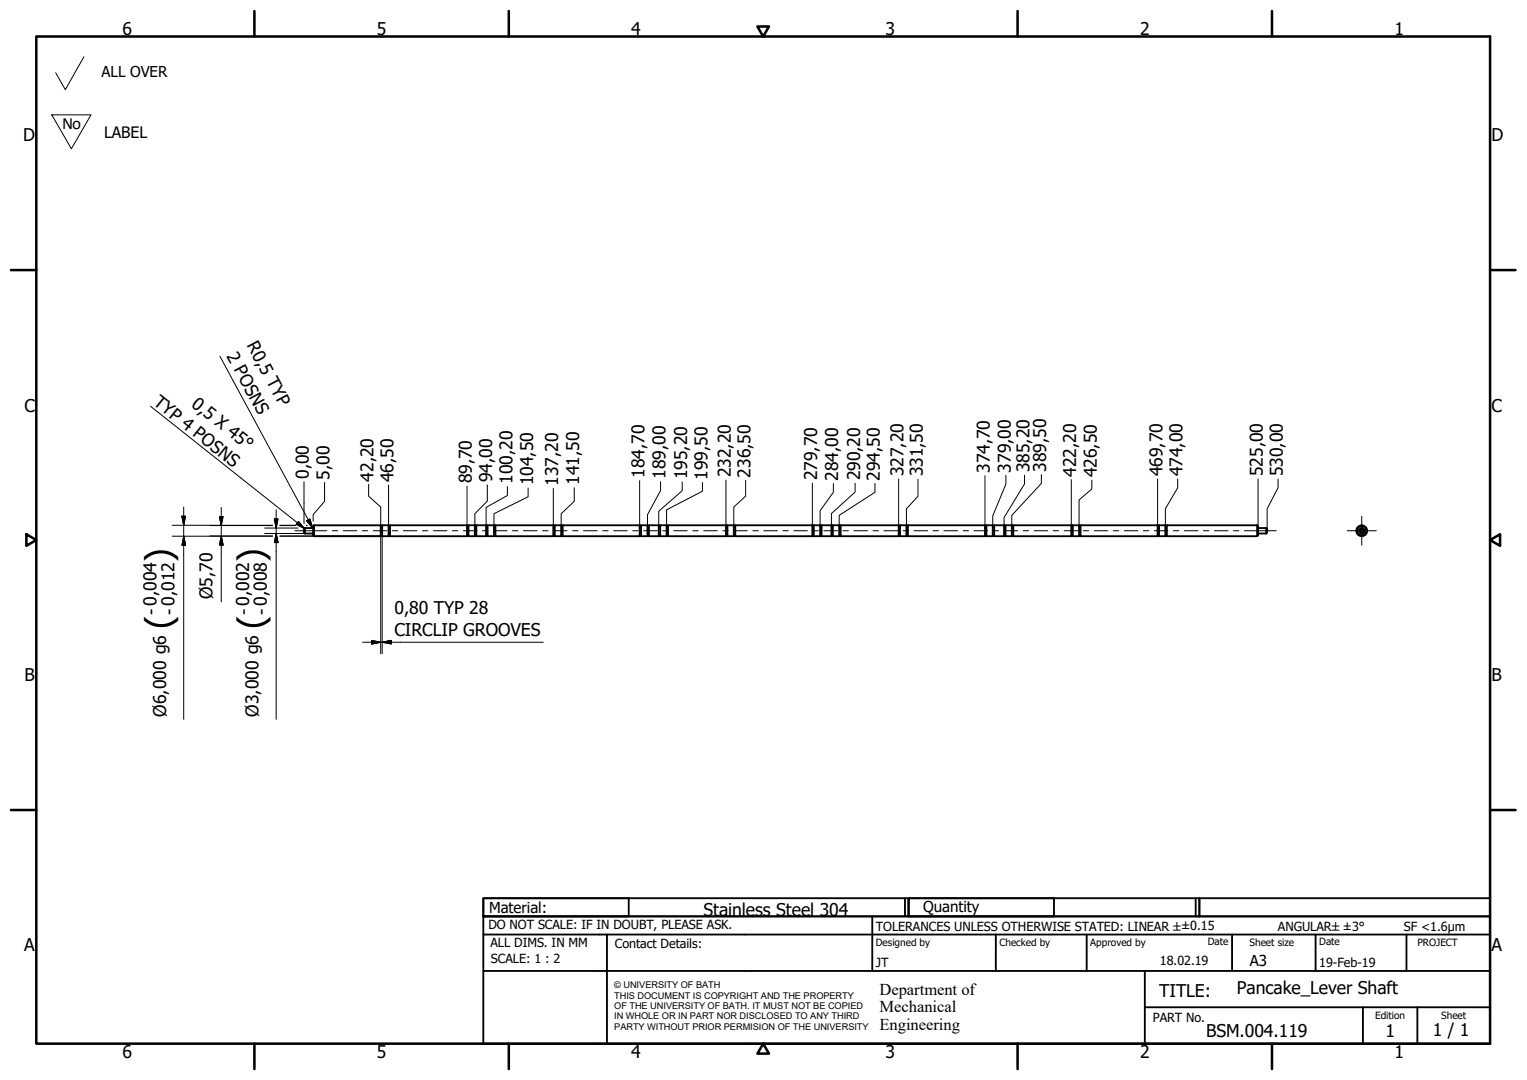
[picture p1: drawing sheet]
<svg xmlns="http://www.w3.org/2000/svg" width="420mm" height="297mm" viewBox="0 0 420 297" stroke-linecap="round" stroke-linejoin="round" font-family="sans-serif">
<!-- layer: Visible (ISO) -->
<g fill="none" stroke="#000" stroke-width=".51">
<path d="M83.9 146.7h2l.2 .3M83.9 145.2v1.5M83.9 145.2l-.2 .3v1l.2 .2M86.1 145l-.2 .2h-2M86.4 144.5l-.2 .2v2.5l.2 .3M86.4 144.5v3M86.4 144.5h18.4v3h-18.4M104.8 147.4h.4M104.8 144.6h.4M105.2 144.5h1.7v3h-1.7zM106.9 147.4h.4M106.9 144.6h.4"/>
<path d="M107.3 144.5h21.2v3h-21.2zM128.5 147.4h.4M128.5 144.6h.4M128.9 144.5h1.8v3h-1.8zM130.7 147.4h.4M130.7 144.6h.4M131.1 144.5h2.7v3h-2.7zM133.8 147.4h.4M133.8 144.6h.4M134.2 144.5h1.7v3h-1.7zM135.9 147.4h.4M135.9 144.6h.4"/>
<path d="M136.3 144.5h16v3h-16zM152.3 147.4h.4M152.3 144.6h.4M152.7 144.5h1.7v3h-1.7zM154.4 147.4h.4M154.4 144.6h.4M154.8 144.5h21.2v3h-21.2zM176 147.4h.4M176 144.6h.4M176.4 144.5h1.8v3h-1.8zM178.2 147.4h.4M178.2 144.6h.4"/>
<path d="M178.6 144.5h2.7v3h-2.7zM181.3 147.4h.4M181.3 144.6h.4M181.7 144.5h1.7v3h-1.7zM183.4 147.4h.4M183.4 144.6h.4M183.8 144.5h15.9v3h-15.9zM199.7 147.4h.5M199.7 144.6h.5M200.2 144.5h1.7v3h-1.7zM201.9 147.4h.4M201.9 144.6h.4"/>
<path d="M202.3 144.5h21.2v3h-21.2zM223.5 147.4h.4M223.5 144.6h.4M223.9 144.5h1.8v3h-1.8zM225.7 147.4h.4M225.7 144.6h.4M226.1 144.5h2.7v3h-2.7zM228.8 147.4h.4M228.8 144.6h.4M229.2 144.5h1.7v3h-1.7zM230.9 147.4h.4M230.9 144.6h.4"/>
<path d="M231.3 144.5h16v3h-16zM247.3 147.4h.3M247.3 144.6h.3M247.6 144.5h1.8v3h-1.8zM249.4 147.4h.4M249.4 144.6h.4M249.8 144.5h21.2v3h-21.2zM271 147.4h.4M271 144.6h.4M271.4 144.5h1.8v3h-1.8zM273.2 147.4h.4M273.2 144.6h.4"/>
<path d="M273.6 144.5h2.7v3h-2.7zM276.3 147.4h.4M276.3 144.6h.4M276.7 144.5h1.7v3h-1.7zM278.4 147.4h.4M278.4 144.6h.4M278.8 144.5h16v3h-16zM294.8 147.4h.4M294.8 144.6h.4M295.2 144.5h1.7v3h-1.7zM296.9 147.4h.4M296.9 144.6h.4"/>
<path d="M297.3 144.5h21.2v3h-21.2zM318.5 147.4h.4M318.5 144.6h.4M318.9 144.5h1.8v3h-1.8zM320.7 147.4h.4M320.7 144.6h.4M345.9 144.5h-24.8v3h24.8M345.9 144.5l.3 .2v2.5l-.3 .3M345.9 144.5v3M346.2 145l.2 .2h2M348.4 146.7h-2l-.2 .3M348.4 145.2v1.5"/>
<path d="M348.4 145.2l.3 .3v1l-.3 .2"/>
<circle cx="374.7" cy="146" r="1.49"/>
<circle cx="374.7" cy="146" r=".75"/>
<circle cx="374.7" cy="146" r="1.26"/>
<circle cx="374.7" cy="146" r=".5"/>
</g>
<!-- layer: Border (ISO) -->
<g fill="none" stroke="#000" stroke-width=".7">
<path d="M10 10h400v277h-400zM70 3v7M140 3v7M208.4 7.3h3.2l-1.6 2.7zM280 3v7M350 3v7M3 74.3h7M410 74.3h7M7.3 146.9l2.7 1.6-2.7 1.6zM410 148.5l2.7-1.6v3.2zM3 222.8h7M410 222.8h7"/>
<path d="M70 287v7M140 287v7M210 287l1.6 2.8h-3.2zM280 287v7M350 287v7"/>
</g>
<!-- layer: Title (ISO) -->
<g fill="none" stroke="#000" stroke-width=".51">
<path d="M133 247h40v5h-40zM133 247h117v5h-117zM133 257v-5h277v5M133 257h277v30h-277zM167 257v30M240 252v15M249 247v5M250 247h40v5h-40zM250 247h80v5h-80zM274 257v10M299 257v10M329 247v5"/>
<path d="M330 247h80v5h-80zM339 257v10M362 257v10M387 257v10M133 267h277M315 277h95M315 267v20M375 277v10M390 277v10"/>
</g>
<!-- layer: Sketch Geometry (ISO) -->
<path d="M23.1 15.6l-5.1 9.1-2.7-4.7M14.2 31.6h10.8l-5.4 9.3z" fill="none" stroke="#000" stroke-width=".28"/>
<!-- layer: Centerline (ISO) -->
<g fill="none" stroke="#000" stroke-width=".28">
<path d="M81.2 146h8.7M91.4 146h1.5M94.4 146h3.8M99.7 146h1.5M102.7 146h3.7M107.9 146h1.6M111 146h3.7M116.2 146h1.5M119.2 146h3.8M124.5 146h1.5M127.5 146h3.8M132.8 146h1.5"/>
<path d="M135.8 146h3.7M141 146h1.5M144 146h3.8M149.3 146h1.5M152.3 146h3.7M157.5 146h1.5M160.5 146h3.8M165.8 146h1.5M168.8 146h3.8M174.1 146h1.5M177.1 146h3.7M182.4 146h1.5"/>
<path d="M185.4 146h3.7M190.6 146h1.5M193.6 146h3.8M198.9 146h1.5M201.9 146h3.7M207.1 146h1.5M210.1 146h3.8M215.4 146h1.5M218.4 146h3.8M223.7 146h1.5M226.7 146h3.7M231.9 146h1.5"/>
<path d="M234.9 146h3.8M240.2 146h1.5M243.2 146h3.8M248.5 146h1.5M251.5 146h3.7M256.7 146h1.5M259.7 146h3.8M265 146h1.5M268 146h3.8M273.3 146h1.5M276.3 146h3.7M281.5 146h1.5"/>
<path d="M284.5 146h3.8M289.8 146h1.5M292.8 146h3.8M298.1 146h1.5M301.1 146h3.7M306.3 146h1.5M309.3 146h3.8M314.6 146h1.5M317.6 146h3.8M322.9 146h1.5M325.9 146h3.7M331.1 146h1.5"/>
<path d="M334.1 146h3.8M339.4 146h1.5M342.4 146h8.8"/>
</g>
<!-- layer: Center Mark (ISO) -->
<path d="M370.7 146h8M374.7 142v8" fill="none" stroke="#000" stroke-width=".28"/>
<!-- layer: Dimension (ISO) -->
<g fill="none" stroke="#000" stroke-width=".28">
<path d="M60.5 98l25.5 47.2M50.5 139.5v58.3M60.9 139.6v26M83.7 132.5v11.5M89.3 132.7v5.2l-3.1 3.6v1.8M101.4 133.2v3.3l3.4 3v5M106.9 133.4v11.1M128.5 133.7v10.9M134.1 133.4v4.4l-3.4 3.5v3.2M139.6 133.9v2.4l-5.8 3.3v4.9M145.3 134.2v2.4l-9.4 4.7v3.2M152.3 134.3v10.2"/>
<path d="M158 134.2v3.7l-3.6 3.4v3.2M176 132.2v12.3M181.8 132.5v2.4l-3.6 6.7v2.9M187.7 132.6v2.4l-6.4 5.6v3.9M193.3 132.7v2.4l-9.9 5.1v4.3M199.7 132.1v12.4M205.2 132.1v4.3l-3.3 3.1v5M223.5 132.9v11.6M229.3 133v2.4l-3.6 5.1v4M235.3 132.9v2.4l-6.5 6v3.2M240.7 133v2.4l-9.8 6.3v2.8M247.3 131.7v12.9"/>
<path d="M252.6 131.8v4.7l-3.2 3.4v4.6M271 130.9v13.6M276.8 130.7v2.4l-3.6 8.8v2.6M281.9 130.7v2.4l-5.6 9.3v2.1M286.5 130.5v2.5l-8.1 8.7v2.8M294.8 131.9v12.7M300.4 132.1v2.4l-3.5 3v7M318.5 131.7v12.8M324 131.8v2.4l-3.3 5.7v4.6M346.2 131.7v13M351.7 131.7v2.4l-3 5.8v5.6M47.4 144.5h27.6"/>
<path d="M47.4 147.5h27.6M50.1 142h1l-.6 2.5zM50.5 147.5l.6 2.5h-1zM57.7 147.4h17.3M57.7 144.6h17.3M60.4 142.1h1l-.5 2.5zM60.9 147.4l.5 2.5h-1zM72.8 146.7h11.1M72.8 145.2h9.2M75.5 142.7h1l-.5 2.5zM76 146.7l.5 2.5h-1zM76 140.2v57.6"/>
<path d="M77 147.4h27.8M77 144.6h4.4M77 144.5h4.4M77 147.5h9.4M83.7 145.4v.1M83.8 145.2h.1M84.3 144.6h.2M84.3 144.5h.2M84.4 143.2l.9-.4 .7 2.4zM86.8 144.6h18M104.8 147.5v32.3M105.2 147.5v32.3"/>
<path d="M99.8 176.6h49.7M102.3 176.1l2.5 .5-2.5 .5zM105.2 176.6l2.5-.5v1z"/>
</g>
<g fill="#000" stroke="#000" stroke-width=".28">
<path d="M50.1 142l.4 2.5zM50.1 142h1l-.6 2.5zM50.5 147.5l.6 2.5zM50.5 147.5l.6 2.5h-1zM60.4 142.1l.5 2.5zM60.4 142.1h1l-.5 2.5zM60.9 147.4l.5 2.5zM60.9 147.4l.5 2.5h-1zM75.5 142.7l.5 2.5zM75.5 142.7h1l-.5 2.5zM76 146.7l.5 2.5zM76 146.7l.5 2.5h-1z"/>
<path d="M84.4 143.2l1.6 2zM84.4 143.2l.9-.4 .7 2.4zM102.3 177.1l2.5-.5zM102.3 176.1l2.5 .5-2.5 .5zM105.2 176.6l2.5-.5zM105.2 176.6l2.5-.5v1z"/>
</g>
<!-- layer: Symbol (ISO) -->
<path d="M41.4 111.7l42.4 33.7M82.1 143.4l1.7 2-2.3-1.2z" fill="none" stroke="#000" stroke-width=".28"/>
<path d="M81.5 144.2l2.3 1.2zM82.1 143.4l1.7 2-2.3-1.2z" fill="#000" stroke="#000" stroke-width=".28"/>
<g font-size="9.7">
<text x="47.1" y="154.6" transform="rotate(-90 47.1 154.6)">)</text>
<text x="72.5" y="154.6" transform="rotate(-90 72.5 154.6)">)</text>
<text x="47.1" y="172.9" transform="rotate(-90 47.1 172.9)">(</text>
<text x="72.5" y="172.9" transform="rotate(-90 72.5 172.9)">(</text>
</g>
<g font-size="4.8">
<text x="33.7" y="9.6">6</text>
<text x="103.7" y="9.6">5</text>
<text x="173.7" y="9.6">4</text>
<text x="243.7" y="9.6">3</text>
<text x="313.7" y="9.6">2</text>
<text x="383.7" y="9.6">1</text>
<text x="6.3" y="38.9">D</text>
<text x="410.4" y="38.9">D</text>
<text x="67.8" y="94.9" transform="rotate(62 67.8 94.9)">R0,5 TYP</text>
<text x="62.3" y="97.9" transform="rotate(62 62.3 97.9)">2 POSNS</text>
<text x="6.7" y="113.2">C</text>
<text x="41.9" y="111.1" transform="rotate(38 41.9 111.1)">TYP 4 POSNS</text>
<text x="52.4" y="111.6" transform="rotate(38 52.4 111.6)">0,5 X 45°</text>
<text x="410.4" y="113.2">C</text>
<text x="85" y="131.7" transform="rotate(-90 85 131.7)">0,00</text>
<text x="90.7" y="131.9" transform="rotate(-90 90.7 131.9)">5,00</text>
<text x="177.4" y="131.5" transform="rotate(-90 177.4 131.5)">184,70</text>
<text x="183.1" y="131.7" transform="rotate(-90 183.1 131.7)">189,00</text>
<text x="189.1" y="131.8" transform="rotate(-90 189.1 131.8)">195,20</text>
<text x="194.6" y="131.9" transform="rotate(-90 194.6 131.9)">199,50</text>
<text x="201.1" y="131.3" transform="rotate(-90 201.1 131.3)">232,20</text>
<text x="206.5" y="131.3" transform="rotate(-90 206.5 131.3)">236,50</text>
<text x="248.6" y="131" transform="rotate(-90 248.6 131)">327,20</text>
<text x="253.9" y="131" transform="rotate(-90 253.9 131)">331,50</text>
<text x="272.4" y="130.1" transform="rotate(-90 272.4 130.1)">374,70</text>
<text x="278.1" y="130" transform="rotate(-90 278.1 130)">379,00</text>
<text x="283.3" y="129.9" transform="rotate(-90 283.3 129.9)">385,20</text>
<text x="287.9" y="129.8" transform="rotate(-90 287.9 129.8)">389,50</text>
<text x="296.1" y="131.2" transform="rotate(-90 296.1 131.2)">422,20</text>
<text x="301.8" y="131.3" transform="rotate(-90 301.8 131.3)">426,50</text>
<text x="319.8" y="131" transform="rotate(-90 319.8 131)">469,70</text>
<text x="325.4" y="131" transform="rotate(-90 325.4 131)">474,00</text>
<text x="347.5" y="130.9" transform="rotate(-90 347.5 130.9)">525,00</text>
<text x="353" y="131" transform="rotate(-90 353 131)">530,00</text>
<text x="102.8" y="132.4" transform="rotate(-90 102.8 132.4)">42,20</text>
<text x="108.3" y="132.7" transform="rotate(-90 108.3 132.7)">46,50</text>
<text x="129.9" y="133" transform="rotate(-90 129.9 133)">89,70</text>
<text x="135.4" y="132.6" transform="rotate(-90 135.4 132.6)">94,00</text>
<text x="141" y="133.1" transform="rotate(-90 141 133.1)">100,20</text>
<text x="146.7" y="133.5" transform="rotate(-90 146.7 133.5)">104,50</text>
<text x="153.6" y="133.6" transform="rotate(-90 153.6 133.6)">137,20</text>
<text x="159.4" y="133.4" transform="rotate(-90 159.4 133.4)">141,50</text>
<text x="224.9" y="132.1" transform="rotate(-90 224.9 132.1)">279,70</text>
<text x="230.7" y="132.2" transform="rotate(-90 230.7 132.2)">284,00</text>
<text x="236.6" y="132.2" transform="rotate(-90 236.6 132.2)">290,20</text>
<text x="242.1" y="132.2" transform="rotate(-90 242.1 132.2)">294,50</text>
<text x="58.5" y="164.8" transform="rotate(-90 58.5 164.8)">Ø5,70</text>
<text x="43.3" y="169.2" transform="rotate(-90 43.3 169.2)">- 0,004</text>
<text x="48.2" y="169.2" transform="rotate(-90 48.2 169.2)">- 0,012</text>
<text x="68.7" y="169.2" transform="rotate(-90 68.7 169.2)">- 0,002</text>
<text x="73.6" y="169.2" transform="rotate(-90 73.6 169.2)">- 0,008</text>
<text x="108.5" y="168.8">0,80 TYP 28</text>
<text x="108.5" y="175">CIRCLIP GROOVES</text>
<text x="6.8" y="187.4">B</text>
<text x="410.4" y="187.4">B</text>
<text x="45.7" y="197.1" transform="rotate(-90 45.7 197.1)">Ø6,000 g6</text>
<text x="71.1" y="197.1" transform="rotate(-90 71.1 197.1)">Ø3,000 g6</text>
<text x="193.5" y="251.9">Stainless Steel 304</text>
<text x="6.7" y="261.7">A</text>
<text x="410.4" y="261.7">A</text>
<text x="319" y="274.2">TITLE:</text>
<text x="340.4" y="273.5">Pancake_Lever Shaft</text>
<text x="331.9" y="285.3">BSM.004.119</text>
<text x="381.2" y="285.3">1</text>
<text x="394.2" y="285">1 / 1</text>
<text x="33.7" y="291">6</text>
<text x="103.7" y="290.9">5</text>
<text x="173.7" y="290.9">4</text>
<text x="243.7" y="291">3</text>
<text x="313.7" y="291">2</text>
<text x="383.7" y="290.9">1</text>
</g>
<text font-size="4.7" x="17.1" y="35.4">No</text>
<g font-size="4.6">
<text x="242" y="273.7">Department of</text>
<text x="242" y="278.4">Mechanical</text>
<text x="242" y="283.2">Engineering</text>
</g>
<text font-size="4.3" x="28.6" y="37.8">LABEL</text>
<g font-size="4.1">
<text x="28" y="21.1">ALL OVER</text>
<text x="134.6" y="251.1">Material:</text>
<text x="254" y="250.8">Quantity</text>
<text x="343.9" y="265.6">A3</text>
</g>
<g font-size="3.5">
<text x="134.4" y="255.6">DO NOT SCALE: IF IN DOUBT, PLEASE ASK.</text>
<text x="241" y="256">TOLERANCES UNLESS OTHERWISE STATED: LINEAR ±±0.15</text>
<text x="351.6" y="256">ANGULAR±±3°</text>
<text x="386.3" y="256">SF &lt;1.6µm</text>
<text x="134.9" y="260.6">ALL DIMS. IN MM</text>
<text x="169.2" y="260.6">Contact Details:</text>
<text x="135.1" y="264.8">SCALE: 1 : 2</text>
<text x="241" y="266">JT</text>
<text x="319.2" y="265.5">18.02.19</text>
<text x="363" y="266">19-Feb-19</text>
<text x="317.2" y="281.2">PART No.</text>
</g>
<g font-size="2.8">
<text x="241" y="260.1">Designed by</text>
<text x="275" y="260.1">Checked by</text>
<text x="300" y="260.1">Approved by</text>
<text x="332.3" y="260">Date</text>
<text x="343.8" y="260.1">Sheet size</text>
<text x="363" y="260">Date</text>
<text x="390" y="260.1">PROJECT</text>
<text x="378.4" y="280.1">Edition</text>
<text x="396.6" y="280.1">Sheet</text>
</g>
<g font-size="2.5">
<text x="169" y="271.9">© UNIVERSITY OF BATH</text>
<text x="169" y="274.7">THIS DOCUMENT IS COPYRIGHT AND THE PROPERTY</text>
<text x="169" y="277.5">OF THE UNIVERSITY OF BATH. IT MUST NOT BE COPIED</text>
<text x="169" y="280.4">IN WHOLE OR IN PART NOR DISCLOSED TO ANY THIRD</text>
<text x="169" y="283.2">PARTY WITHOUT PRIOR PERMISION OF THE UNIVERSITY</text>
</g>
</svg>
